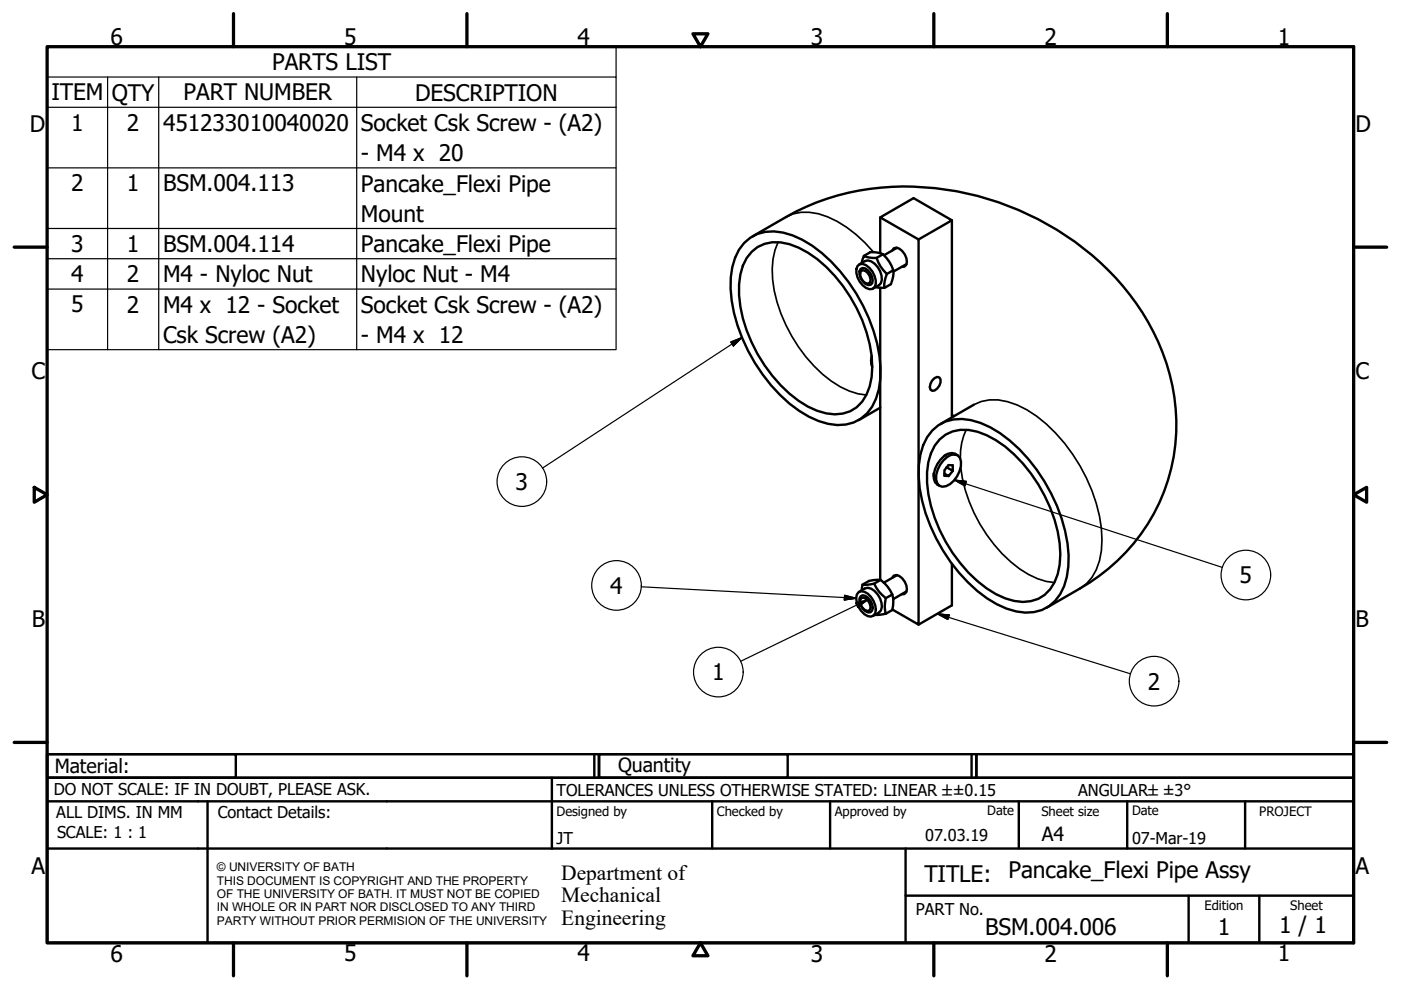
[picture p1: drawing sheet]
<svg xmlns="http://www.w3.org/2000/svg" width="297mm" height="210mm" viewBox="0 0 297 210" stroke-linecap="round" stroke-linejoin="round" font-family="sans-serif">
<!-- layer: Visible (ISO) -->
<g fill="none" stroke="#000" stroke-width=".51">
<path d="M157.8 51.5a8.2 8.2 0 0 1 8.2-2.2 23.2 23.2 0 0 1 12.1 8.2 35.5 35.5 0 0 1 8.6 20.5 13.7 13.7 0 0 1-2.9 9.6 8.2 8.2 0 0 1-8.2 2.3 23.6 23.6 0 0 1-12.2-8.2 35.6 35.6 0 0 1-8.5-20.5 13.8 13.8 0 0 1 2.9-9.7zM159.4 53.4a7.6 7.6 0 0 1 8-1.6 23.3 23.3 0 0 1 11.3 8.8 30.7 30.7 0 0 1 6.2 17.2 11.1 11.1 0 0 1-3.3 8.6 8.2 8.2 0 0 1-8.4 .7 25.2 25.2 0 0 1-11.1-9.7 29.4 29.4 0 0 1-5.4-17.1 10.4 10.4 0 0 1 2.7-6.9zM159.6 50.1a69.8 69.8 0 0 1 15.7-8 57.4 57.4 0 0 1 40.6 2.4 56.5 56.5 0 0 1 28.6 25.9 40.5 40.5 0 0 1-4.2 44.8 42 42 0 0 1-11.3 9.6l-7.1 4.1M181.8 56.4a1.62 1.62 0 0 1 2.5 .4 4.5 4.5 0 0 1 1.4 3.5l-.3 .6a1.64 1.64 0 0 1-2.5-.4 3.8 3.8 0 0 1-1.1-4.1zM182.1 56.1l1.3-.8a2.38 2.38 0 0 1 2.7 1.3 3.6 3.6 0 0 1 .7 3.4l-.4 .5-1.3 .7M182.4 57.8v.3M182.5 57a1.47 1.47 0 0 1 2 .9 1.79 1.79 0 0 1 .1 2.5 1.9 1.9 0 0 1-2.1-1.4l-.3-.8v-.7zM182.5 57.5a1.34 1.34 0 0 1 1.9 1l.2 .7-.1 .6-.3 .3a1.84 1.84 0 0 1-1.8-2.2zM182.7 55.8l.5-1.5a5.7 5.7 0 0 0 2.6 .4 8 8 0 0 0 2.2 3.4M183.2 54.3l1.3-.8h.9a3.3 3.3 0 0 1 3.1 2 4.3 4.3 0 0 1 .4 4.8l-1.4 .7M186.6 46.1v7.6M187.2 53.9l-1.4 .8"/>
<path d="M188 58.1a5.9 5.9 0 0 0-.5 2.9l-1.9-.1M189.2 53.1l.3-.4a1.92 1.92 0 0 1 2.3 1.2 1.89 1.89 0 0 1-.1 2.7h-.5M189.4 57.3l-1.4 .8M190.2 52.5l-2.8 1.6M192.2 56l-2.8 1.6M194.8 50.8l7-4.1-8.1-4.7-7.1 4.1 8.2 4.7v81.6l-5.6-3.2M201.8 46.7v41.8M183.5 60l.2 .1M184.8 75.5l-.1 1.7 .2 .6M186.6 61v62M186.6 86.4l-4.5 2.7M197.6 80.7l.5-.5 .6-.3 .5 .1a1.97 1.97 0 0 1-1.6 2.9 1.41 1.41 0 0 1 0-2.2z"/>
<path d="M197.6 91.3a8.2 8.2 0 0 1 8.3-2.2 23.4 23.4 0 0 1 12.1 8.2 35.5 35.5 0 0 1 8.6 20.4 13.9 13.9 0 0 1-2.9 9.7 8.2 8.2 0 0 1-8.2 2.2 23.3 23.3 0 0 1-12.2-8.2 35.4 35.4 0 0 1-8.5-20.4 13.8 13.8 0 0 1 2.8-9.7zM199.2 93.2a7.6 7.6 0 0 1 8-1.7 23.1 23.1 0 0 1 11.4 8.9 31 31 0 0 1 6.2 17.1 11 11 0 0 1-3.3 8.6 8.2 8.2 0 0 1-8.4 .8 25.4 25.4 0 0 1-11.1-9.7 29.8 29.8 0 0 1-5.4-17.1 10.7 10.7 0 0 1 2.6-6.9zM200 97.6a2.52 2.52 0 0 1 3.1-1 2.87 2.87 0 0 1 .3 3.3 4.7 4.7 0 0 1-3.6 3.3 1.87 1.87 0 0 1-1.3-2.5l.8-2.1zM200.6 96.4l-.4 .2M200.7 99.1l1.3 .7v-1.1l-.9-.1-.9 1.1v1.2h.9M200.7 99.1h.1M200.7 99.1l-.1 .1M201.8 88l.4 .3M202 99.8l-.9 1.1-.9-.5M203 96.5a2.08 2.08 0 0 0-2.8 .2 5.1 5.1 0 0 0-2 5.5l1 .8M206.5 85.8l-7.1 4.1M198 100.4v.6"/>
<path d="M201.8 119.5v8.8l-7 4.1M182 125.6a2.09 2.09 0 0 1 2.7 .9 4 4 0 0 1 .9 3.5l-.4 .5a2.01 2.01 0 0 1-2.6-1 3.9 3.9 0 0 1-.9-3.4zM182.1 125.5l1.3-.8a2.38 2.38 0 0 1 2.7 1.3 3.6 3.6 0 0 1 .7 3.4l-.4 .5-1.3 .7M182.4 127.2v.3M182.5 126.4a1.54 1.54 0 0 1 2.1 1 1.77 1.77 0 0 1 0 2.4 2.25 2.25 0 0 1-2.4-2.2v-.7zM182.5 126.9a1.38 1.38 0 0 1 1.9 1l.2 .7-.1 .6-.3 .3a1.88 1.88 0 0 1-1.8-2.2zM182.7 125.2l.2-1.2h1l1.4-.2a7.6 7.6 0 0 0 2.5 3 5.9 5.9 0 0 0 0 3.3l-2.3 .3M182.9 124a5.5 5.5 0 0 1 3.8-1 5.9 5.9 0 0 1 2.7 5.4l-.2 .9-1.4 .8M183.5 129.4l.2 .1M186.7 123l-1.4 .8M189.2 122.5l.3-.4a1.92 1.92 0 0 1 2.3 1.2 1.89 1.89 0 0 1-.1 2.7h-.5M189.2 126l-1.4 .8"/>
<path d="M190.2 121.9l-2.8 1.6M192.2 125.4l-2.8 1.6"/>
</g>
<!-- layer: Visible Narrow (ISO) -->
<path d="M165 51.3a17.9 17.9 0 0 0-.3 12.7 32.5 32.5 0 0 0 11.6 16.8 14.6 14.6 0 0 0 7.4 2.9M166.6 46a9.6 9.6 0 0 1 8.9 0 25.5 25.5 0 0 1 9.7 7.5M203.7 99.1a31.5 31.5 0 0 0 14.3 22.7l1.9 .9 1.9 .6 1.8 .2M204.9 91.1a13.1 13.1 0 0 0-1.3 6.1M206.5 85.8a9.2 9.2 0 0 1 7.1-.6 24.6 24.6 0 0 1 12.1 8.8 34.6 34.6 0 0 1 7.9 20.5 12.7 12.7 0 0 1-3.2 9.3l-1.4 1" fill="none" stroke="#000" stroke-width=".36"/>
<!-- layer: Symbol (ISO) -->
<g fill="none" stroke="#000" stroke-width=".25">
<path d="M10 16.3v-6.4h120.6v6.4M10 16.3h120.6v6.4M10 16.3v57.8h120.6v-51.4M22.8 16.3v57.8M33.7 16.3v57.8M75.6 16.3v57.8M10 22.7h120.6M10 35.6h120.6M10 48.4h120.6M10 54.9h120.6M10 61.3h120.6M154.9 72.5l2.4-.9-1.8 1.8z"/>
<path d="M157.3 71.6l-42.3 27.6M202.4 101.8l2.5 .3-.3 .9zM202.4 101.8l56.8 18.5M135.9 124.4l45.6 2.4M179.1 126.2l2.4 .6-2.5 .4zM181.4 127.8l2.5-.6-2 1.5zM183.9 127.2l-26.9 13M198.7 130.1l2.6 .3-.3 1zM198.7 130.1l41 12.8"/>
<circle cx="110.6" cy="102.1" r="5.3"/>
<circle cx="130.7" cy="124.1" r="5.3"/>
<circle cx="264.1" cy="121.9" r="5.3"/>
<circle cx="152.3" cy="142.5" r="5.3"/>
<circle cx="244.7" cy="144.4" r="5.3"/>
</g>
<!-- layer: Border (ISO) -->
<g fill="none" stroke="#000" stroke-width=".7">
<path d="M10 9.9h277v190h-277zM49.5 2.9v7M99 2.9v7M146.9 7.2h3.2l-1.6 2.7zM198 2.9v7M247.5 2.9v7M3 52.4h7M287 52.4h7M7.3 103.3l2.7 1.6-2.7 1.6zM287 104.9l2.8-1.6v3.2zM3 157.4h7M287 157.4h7"/>
<path d="M49.5 199.9v7M99 199.9v7M148.5 199.9l1.6 2.7h-3.2zM198 199.9v7M247.5 199.9v7"/>
</g>
<!-- layer: Title (ISO) -->
<g fill="none" stroke="#000" stroke-width=".51">
<path d="M10 159.9h40v5h-40zM10 159.9h117v5h-117zM126 159.9v5M127 159.9h40v5h-40zM127 159.9h80v5h-80zM206 159.9v5M207 159.9h80v5h-80zM10 169.9v-5h277v5M10 169.9h277v30h-277zM10 179.9h277M44 169.9v30M117 164.9v15"/>
<path d="M151 169.9v10M176 169.9v10M192 179.9v20M216 169.9v10M239 169.9v10M264 169.9v10M192 189.9h95M252 189.9v10M267 189.9v10"/>
</g>
<!-- layer: Symbol (ISO) -->
<path d="M155.5 73.4l1.8-1.8zM154.9 72.5l2.4-.9-1.8 1.8zM202.4 101.8l2.5 .3zM202.4 101.8l2.5 .3-.3 .9zM179 127.2l2.5-.4zM179.1 126.2l2.4 .6-2.5 .4zM181.9 128.7l2-1.5zM181.4 127.8l2.5-.6-2 1.5zM198.7 130.1l2.6 .3zM198.7 130.1l2.6 .3-.3 1z" fill="#000" stroke="#000" stroke-width=".25"/>
<g font-size="4.8">
<text x="23.4" y="9.5">6</text>
<text x="72.9" y="9.5">5</text>
<text x="122.4" y="9.5">4</text>
<text x="171.9" y="9.5">3</text>
<text x="221.4" y="9.5">2</text>
<text x="270.9" y="9.5">1</text>
<text x="57.7" y="14.9">PARTS LIST</text>
<text x="10.9" y="21.3">ITEM</text>
<text x="23.7" y="21.3">QTY</text>
<text x="38.9" y="21.3">PART NUMBER</text>
<text x="88" y="21.3">DESCRIPTION</text>
<text x="6.3" y="27.9">D</text>
<text x="15.1" y="27.7">1</text>
<text x="26.9" y="27.7">2</text>
<text x="34.6" y="27.7">451233010040020</text>
<text x="76.5" y="27.8">Socket Csk Screw - (A2)</text>
<text x="287.4" y="27.9">D</text>
<text x="76.5" y="34.2">- M4 x 20</text>
<text x="15.1" y="40.6">2</text>
<text x="26.9" y="40.6">1</text>
<text x="34.6" y="40.6">BSM.004.113</text>
<text x="76.5" y="40.6">Pancake_Flexi Pipe</text>
<text x="76.5" y="47.1">Mount</text>
<text x="15.1" y="53.4">3</text>
<text x="26.9" y="53.4">1</text>
<text x="34.6" y="53.4">BSM.004.114</text>
<text x="76.5" y="53.5">Pancake_Flexi Pipe</text>
<text x="15.1" y="59.8">4</text>
<text x="26.9" y="59.9">2</text>
<text x="34.6" y="59.9">M4 - Nyloc Nut</text>
<text x="76.5" y="59.9">Nyloc Nut - M4</text>
<text x="15.1" y="66.2">5</text>
<text x="26.9" y="66.3">2</text>
<text x="34.6" y="66.3">M4 x 12 - Socket</text>
<text x="76.5" y="66.3">Socket Csk Screw - (A2)</text>
<text x="34.6" y="72.7">Csk Screw (A2)</text>
<text x="76.5" y="72.7">- M4 x 12</text>
<text x="6.7" y="80.4">C</text>
<text x="287.4" y="80.4">C</text>
<text x="109.3" y="103.9">3</text>
<text x="129.4" y="125.9">4</text>
<text x="262.8" y="123.7">5</text>
<text x="6.8" y="132.9">B</text>
<text x="287.4" y="132.9">B</text>
<text x="151" y="144.3">1</text>
<text x="243.4" y="146.2">2</text>
<text x="6.7" y="185.4">A</text>
<text x="287.4" y="185.4">A</text>
<text x="196" y="187">TITLE:</text>
<text x="213.8" y="186.2">Pancake_Flexi Pipe Assy</text>
<text x="271.2" y="197.9">1 / 1</text>
<text x="23.4" y="203.9">6</text>
<text x="72.9" y="203.8">5</text>
<text x="122.4" y="203.8">4</text>
<text x="171.9" y="203.9">3</text>
<text x="208.9" y="198.2">BSM.004.006</text>
<text x="221.4" y="203.9">2</text>
<text x="258.2" y="198.2">1</text>
<text x="270.9" y="203.8">1</text>
</g>
<g font-size="4.6">
<text x="119" y="186.5">Department of</text>
<text x="119" y="191.3">Mechanical</text>
<text x="119" y="196">Engineering</text>
</g>
<g font-size="4.1">
<text x="11.6" y="163.9">Material:</text>
<text x="131" y="163.7">Quantity</text>
<text x="220.9" y="178.4">A4</text>
</g>
<g font-size="3.5">
<text x="11.4" y="168.5">DO NOT SCALE: IF IN DOUBT, PLEASE ASK.</text>
<text x="11.9" y="173.5">ALL DIMS. IN MM</text>
<text x="46.2" y="173.5">Contact Details:</text>
<text x="118" y="168.8">TOLERANCES UNLESS OTHERWISE STATED: LINEAR ±±0.15</text>
<text x="228.6" y="168.8">ANGULAR±±3°</text>
<text x="12.1" y="177.6">SCALE: 1 : 1</text>
<text x="118" y="178.9">JT</text>
<text x="196.2" y="178.3">07.03.19</text>
<text x="240" y="178.9">07-Mar-19</text>
<text x="194.2" y="194.1">PART No.</text>
</g>
<g font-size="2.8">
<text x="118" y="173">Designed by</text>
<text x="152" y="173">Checked by</text>
<text x="177" y="173">Approved by</text>
<text x="209.3" y="172.9">Date</text>
<text x="220.8" y="173">Sheet size</text>
<text x="240" y="172.9">Date</text>
<text x="267" y="172.9">PROJECT</text>
<text x="255.4" y="193">Edition</text>
<text x="273.6" y="193">Sheet</text>
</g>
<g font-size="2.5">
<text x="46" y="184.7">© UNIVERSITY OF BATH</text>
<text x="46" y="187.6">THIS DOCUMENT IS COPYRIGHT AND THE PROPERTY</text>
<text x="46" y="190.4">OF THE UNIVERSITY OF BATH. IT MUST NOT BE COPIED</text>
<text x="46" y="193.2">IN WHOLE OR IN PART NOR DISCLOSED TO ANY THIRD</text>
<text x="46" y="196.1">PARTY WITHOUT PRIOR PERMISION OF THE UNIVERSITY</text>
</g>
</svg>
